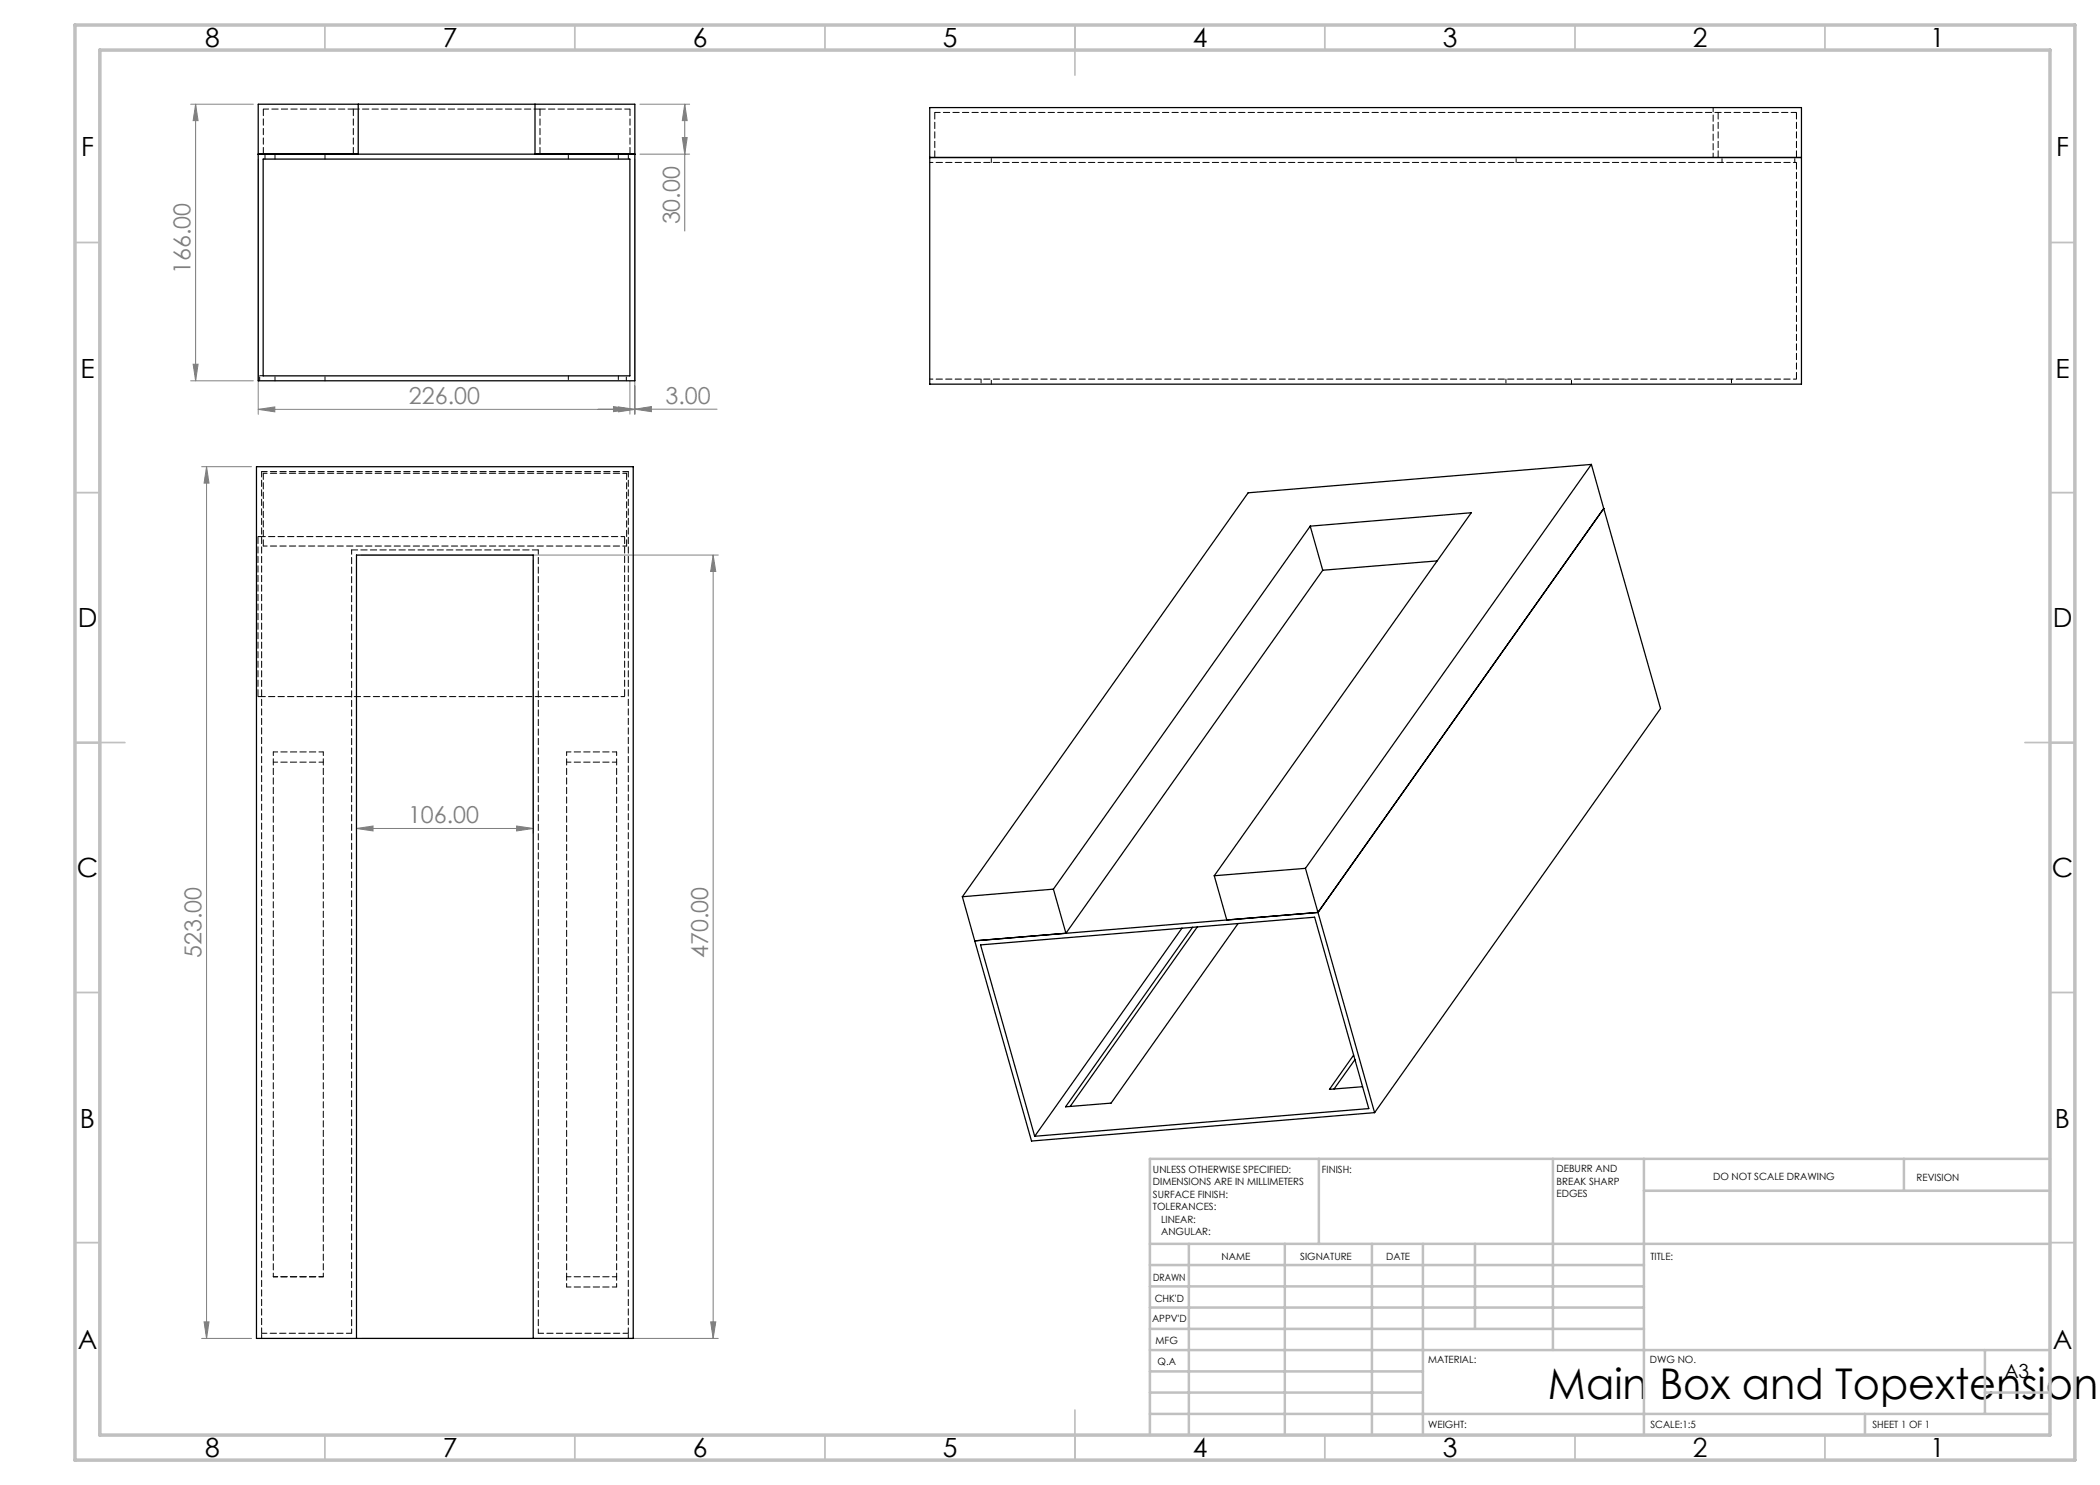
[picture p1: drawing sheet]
<svg xmlns="http://www.w3.org/2000/svg" width="420mm" height="297mm" viewBox="0 0 420 297" stroke-linecap="round" stroke-linejoin="round" font-family="sans-serif">
<g fill="none" stroke="#808080" stroke-width=".2">
<path d="M38.1 20.8h12.6M39.1 20.8l.5 3.3h-1zM39.1 20.8v55.4M51.6 31.8v51.1M127 31.8v51.1M128 20.8h9.9M128 30.8h9.9M136.5 27.5h.9l-.5 3.3zM136.9 20.8l.5 3.3h-.9zM136.9 20.8v25.4M38.1 76.2h12.6M38.6 72.8h1l-.5 3.4z"/>
<path d="M126 76.2v6.6M40.3 93.3h10M41.3 93.3l.5 3.3h-1zM41.3 93.3v174.4M51.6 81.9l3.4-.5v1zM51.6 81.9h75.4M119.6 81.8h23.8M122.7 81.3l3.3 .5-3.3 .5zM123.7 81.4l3.3 .5-3.3 .5zM127 81.8l3.3-.5v1zM71.3 112v54.7M72.3 111h71.4"/>
<path d="M106.6 112v54.7M142.6 111l.6 3.3h-1.1zM142.6 111v156.7M71.3 165.7l3.3-.5v1zM71.3 165.7h35.3M103.3 165.2l3.3 .5-3.3 .5zM40.3 267.7h10M40.8 264.4h1l-.5 3.3zM72.3 267.7h71.4M142.1 264.4h1.1l-.6 3.3z"/>
</g>
<g fill="none" stroke="#c0c0c0" stroke-width=".35">
<path d="M65 5v5M115 5v5M165 5v5M215 5v10M265 5v5M315 5v5M365 5v5M15 48.5h5M410 48.5h5M15 98.5h5M410 98.5h5M15 148.5h10"/>
<path d="M405 148.5h10M15 198.5h5M410 198.5h5M15 248.5h5M410 248.5h5M65 287v5M115 287v5M165 287v5M215 282v10M265 287v5M315 287v5M365 287v5"/>
</g>
<g fill="none" stroke="#c0c0c0" stroke-width=".5">
<path d="M263.8 231.8v17M310.6 231.8v38.2M328.8 231.8v55.2M328.8 238.2h81.2M380.8 231.8v6.4M410 231.8h-180v55.2M230 248.8h180M230 257.3h98.8M230 253h98.8M237.8 248.8v38.2M257 248.8v38.2M274.4 248.8v38.2"/>
<path d="M284.6 248.8v38.2M295 248.8v17M230 265.8h98.8M230 261.5h98.8M230 278.5h54.6M230 274.3h54.6M230 270h180M397 278.5h13M397 270v12.8M230 282.8h180M373 282.8v4.2"/>
</g>
<path d="M15 5h400v287h-400zM20 10h390v277h-390z" fill="none" stroke="#c0c0c0" stroke-width=".7"/>
<g fill="#808080">
<path d="M103.3 165.2l3.3 .5-3.3 .5zM71.3 165.7l3.3-.5v1z"/>
<path d="M123.7 81.4l3.3 .5-3.3 .5zM51.6 81.9l3.4-.5v1zM127 81.8l3.3-.5v1zM122.7 81.3l3.3 .5-3.3 .5z"/>
<path d="M142.1 264.4h1.1l-.6 3.3zM142.6 111l.6 3.3h-1.1z"/>
<path d="M41.3 93.3l.5 3.3h-1zM40.8 264.4h1l-.5 3.3z"/>
<path d="M39.1 20.8l.5 3.3h-1zM38.6 72.8h1l-.5 3.4zM136.9 20.8l.5 3.3h-.9zM136.5 27.5h.9l-.5 3.3z"/>
</g>
<g fill="none" stroke="#000" stroke-width=".25">
<path d="M51.6 20.8h75.4v55.4h-75.4zM51.6 30.8h75.4M52.6 31.8h73.4v43.4h-73.4zM71.6 20.8v10M107 20.8v10M185.9 21.5h174.4v55.3h-174.4zM185.9 31.5h174.4M51.3 93.3h75.3v174.4h-75.3zM318.3 92.9l-57.2 80.8M318.3 92.9l2.4 8.8M318.3 92.9l-68.7 5.7-57.1 80.7M262 105.2l32.3-2.7-51.4 72.7"/>
<path d="M262 105.2l-51.3 72.6M262 105.2l2.5 8.8M264.5 114l-51.3 72.7-2.5-8.9M287.4 112.2l-22.9 1.8M320.7 101.7l-57.1 80.8-68.7 5.7M320.7 101.7l11.4 40-57.2 80.8M192.5 179.3l13.8 48.9 68.6-5.7M210.7 177.8l-18.2 1.5M242.9 175.2l2.5 8.8M261.1 173.7l-18.2 1.5M261.1 173.7l13.8 48.8M196.1 189l66.8-5.6 10.9 38.3-66.9 5.6z"/>
<path d="M236.4 185.6l-29.5 41.7M239.5 185.4l-25.5 35.9M247.6 184.7l-25.4 35.9-9.1 .8 25.4-35.9M270.7 211l-4.8 6.9 6.6-.6M271 211.9l-4.2 5.9M71.3 267.7v-156.7h35.3v156.7"/>
</g>
<path d="M70.7 21.8h-18M126 21.8h-18M359.3 22.5h-172.3M52.3 94.3v172.4M125.7 94.3h-73.4M125.7 94.3v172.4M70.3 266.7h-18M125.7 266.7h-18" fill="none" stroke="#000" stroke-width=".2" stroke-dasharray="1.3 .6" stroke-dashoffset=".2"/>
<g fill="none" stroke="#000" stroke-width=".2" stroke-dasharray="1.3 .6" stroke-dashoffset=".4">
<path d="M342.6 31.5v-10M52.7 75.1h-.8M51.6 107.3h.7M52.3 139.3h-.7M64.7 150.4h-10M64.7 152.4h-10M113.3 152.4h10M123.3 150.4h-10M54.7 255.4h10M113.3 255.4h10M123.3 257.4h-10M70.3 266.7v-156.7"/>
<path d="M107.7 266.7v-156.7"/>
</g>
<path d="M70.7 21.8h37.3M70.3 110h37.4" fill="none" stroke="#000" stroke-width=".2" stroke-dasharray="1.3 .6" stroke-dashoffset=".1"/>
<g fill="none" stroke="#000" stroke-width=".2" stroke-dasharray="1.3 .6" stroke-dashoffset=".5">
<path d="M53 31.8v-1M55 31.8v-1M65 31.8v-1M113.7 31.8v-1M123.7 31.8v-1M125.7 31.8v-1M198.3 32.5v-1M303.2 32.5v-1M344.4 32.5v-1M359 32.5v-1M51.9 76.1v-1M55 76.1v-1"/>
<path d="M65 76.1v-1M113.7 75.1v1M123.7 75.1v1M125.3 76.1v-1M196.2 75.8v1M198.3 76.8v-1M301.2 75.8v1M314.3 76.8v-1M346.3 75.8v1M125.3 94.7h-72.6M52.3 107.3h72.6M52.7 109.2h72.6"/>
<path d="M124.9 139.3h-72.6M54.7 150.4v105M113.3 150.4v105M64.7 255.4v-105M123.3 255.4v-105M52.3 267.7v-1M125.7 267.7v-1"/>
</g>
<path d="M52.7 94.7v14.5M125.3 109.2v-14.5" fill="none" stroke="#000" stroke-width=".2" stroke-dasharray="1.3 .6"/>
<path d="M52.7 21.8v9M70.7 30.8v-9M108 21.8v9M126 30.8v-9M187 31.5v-9M343.6 22.5v9M359.3 22.5v9M359.3 75.8v-43.3M124.9 107.3v32M51.6 139.3v-32" fill="none" stroke="#000" stroke-width=".2" stroke-dasharray="1.3 .6" stroke-dashoffset="-.1"/>
<path d="M186 32.5h173.3M359.3 75.8h-173.3M113.3 257.4v-2M123.3 255.4v2" fill="none" stroke="#000" stroke-width=".2" stroke-dasharray="1.3 .6" stroke-dashoffset=".6"/>
<text font-size="8.5" x="309.6" y="279.7">Main Box and Topextension</text>
<g font-size="5.3">
<text x="41" y="9.5">8</text>
<text x="88.5" y="9.5">7</text>
<text x="138.5" y="9.5">6</text>
<text x="188.5" y="9.5">5</text>
<text x="238.5" y="9.5">4</text>
<text x="288.5" y="9.5">3</text>
<text x="338.5" y="9.5">2</text>
<text x="386" y="9.5">1</text>
<text x="16.2" y="31.2">F</text>
<text x="411.2" y="31.2">F</text>
<text x="16.1" y="75.5">E</text>
<text x="411.1" y="75.5">E</text>
<text x="15.5" y="125.5">D</text>
<text x="410.5" y="125.5">D</text>
<text x="15.4" y="175.5">C</text>
<text x="410.4" y="175.5">C</text>
<text x="16" y="225.5">B</text>
<text x="411" y="225.5">B</text>
<text x="15.5" y="269.7">A</text>
<text x="410.5" y="269.7">A</text>
<text x="41" y="291.5">8</text>
<text x="88.5" y="291.5">7</text>
<text x="138.5" y="291.5">6</text>
<text x="188.5" y="291.5">5</text>
<text x="238.5" y="291.5">4</text>
<text x="288.5" y="291.5">3</text>
<text x="338.5" y="291.5">2</text>
<text x="386" y="291.5">1</text>
</g>
<g font-size="4.7" fill="#808080">
<text x="136" y="44.9" transform="rotate(-90 136 44.9)">30.00</text>
<text x="38.1" y="54.8" transform="rotate(-90 38.1 54.8)">166.00</text>
<text x="81.8" y="80.8">226.00</text>
<text x="133.1" y="80.8">3.00</text>
<text x="81.6" y="164.7">106.00</text>
<text x="40.3" y="191.6" transform="rotate(-90 40.3 191.6)">523.00</text>
<text x="141.6" y="191.6" transform="rotate(-90 141.6 191.6)">470.00</text>
</g>
<text font-size="3.9" x="400.9" y="275.5">A3</text>
<g font-size="2">
<text x="230.6" y="234.6">UNLESS OTHERWISE SPECIFIED:</text>
<text x="230.6" y="237.1">DIMENSIONS ARE IN MILLIMETERS</text>
<text x="230.6" y="239.6">SURFACE FINISH:</text>
<text x="264.4" y="234.6">FINISH:</text>
<text x="311.3" y="234.5">DEBURR AND</text>
<text x="311.3" y="237">BREAK SHARP</text>
<text x="311.3" y="239.5">EDGES</text>
<text x="342.6" y="236">DO NOT SCALE DRAWING</text>
<text x="383.3" y="236.2">REVISION</text>
<text x="230.6" y="242.1">TOLERANCES:</text>
<text x="232.2" y="244.6">LINEAR:</text>
<text x="232.2" y="247.1">ANGULAR:</text>
<text x="244.3" y="252">NAME</text>
<text x="260" y="251.9">SIGNATURE</text>
<text x="277.2" y="251.9">DATE</text>
<text x="330.1" y="251.9">TITLE:</text>
<text x="230.6" y="256.1">DRAWN</text>
<text x="230.9" y="260.3">CHK'D</text>
<text x="230.4" y="264.4">APPV'D</text>
<text x="231.1" y="268.8">MFG</text>
<text x="231.5" y="273">Q.A</text>
<text x="285.6" y="272.5">MATERIAL:</text>
<text x="330" y="272.5">DWG NO.</text>
<text x="285.6" y="285.5">WEIGHT:</text>
<text x="330.1" y="285.6">SCALE:1:5</text>
<text x="374.5" y="285.6">SHEET 1 OF 1</text>
</g>
</svg>
